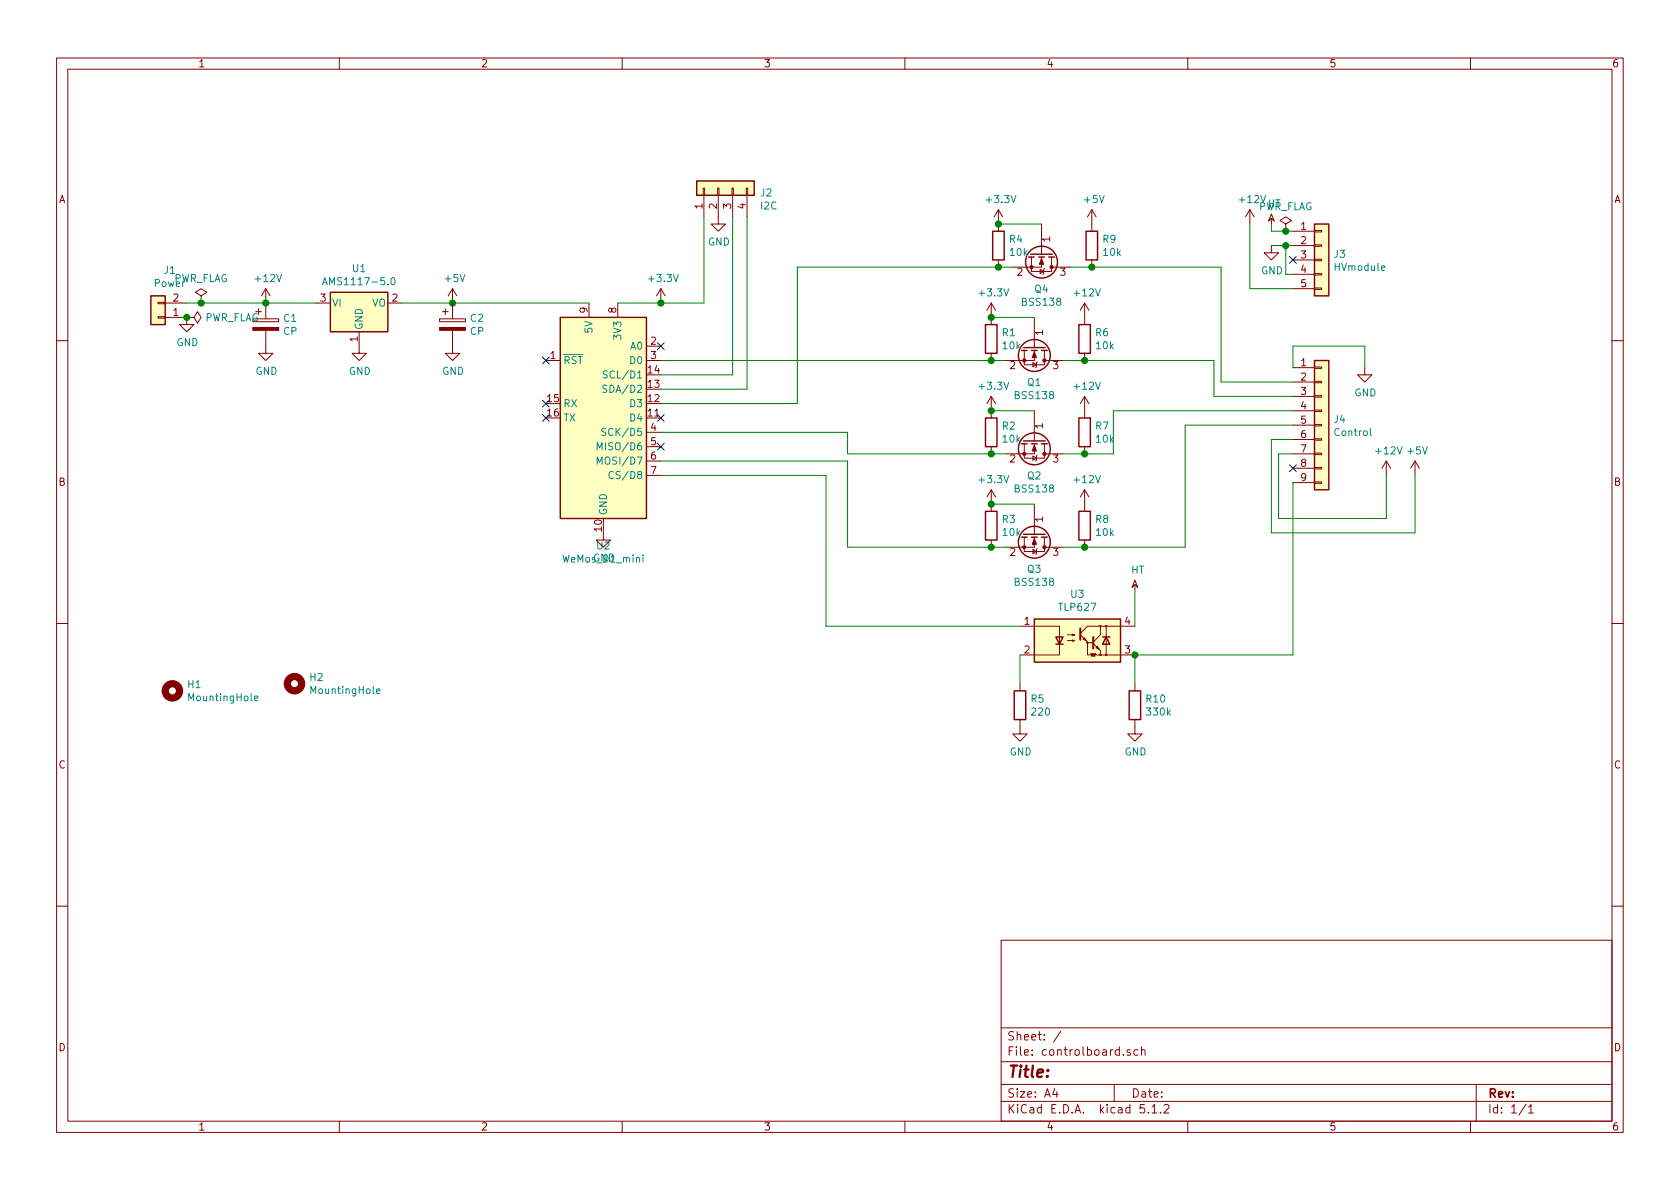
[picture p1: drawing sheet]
EESchema Schematic File Version 4
LIBS:controlboard-cache
EELAYER 29 0
EELAYER END
$Descr A4 11693 8268
encoding utf-8
Sheet 1 1
Title ""
Date ""
Rev ""
Comp ""
Comment1 ""
Comment2 ""
Comment3 ""
Comment4 ""
$EndDescr
$Comp
L MCU_Module:WeMos_D1_mini U2
U 1 1
P 4200 2900
F 0 "U2" H 4200 2011 50  0000 C CNN
F 1 "WeMos_D1_mini" H 4200 1920 50  0000 C CNN
F 2 "Module:WEMOS_D1_mini_light" H 4200 1750 50  0001 C CNN
F 3 "https://wiki.wemos.cc/products:d1:d1_mini#documentation" H 2350 1750 50  0001 C CNN
	1    4200 2900
	1    0    0    -1  
$EndComp
$Comp
L Isolator:TLP627 U3
U 1 1
P 7500 4450
F 0 "U3" H 7500 4775 50  0000 C CNN
F 1 "TLP627" H 7500 4684 50  0000 C CNN
F 2 "Package_DIP:DIP-4_W7.62mm" H 7200 4250 50  0001 L CIN
F 3 "https://toshiba.semicon-storage.com/info/docget.jsp?did=16914&prodName=TLP627" H 7500 4450 50  0001 L CNN
	1    7500 4450
	1    0    0    -1  
$EndComp
$Comp
L Regulator_Linear:AMS1117-5.0 U1
U 1 1
P 2500 2100
F 0 "U1" H 2500 2342 50  0000 C CNN
F 1 "AMS1117-5.0" H 2500 2251 50  0000 C CNN
F 2 "Package_TO_SOT_SMD:SOT-223-3_TabPin2" H 2500 2300 50  0001 C CNN
F 3 "http://www.advanced-monolithic.com/pdf/ds1117.pdf" H 2600 1850 50  0001 C CNN
	1    2500 2100
	1    0    0    -1  
$EndComp
$Comp
L Connector_Generic:Conn_01x09 J4
U 1 1
P 9200 2950
F 0 "J4" H 9280 2992 50  0000 L CNN
F 1 "Control" H 9280 2901 50  0000 L CNN
F 2 "Connector_PinHeader_2.54mm:PinHeader_1x09_P2.54mm_Vertical" H 9200 2950 50  0001 C CNN
F 3 "~" H 9200 2950 50  0001 C CNN
	1    9200 2950
	1    0    0    -1  
$EndComp
$Comp
L Connector_Generic:Conn_01x05 J3
U 1 1
P 9200 1800
F 0 "J3" H 9280 1842 50  0000 L CNN
F 1 "HVmodule" H 9280 1751 50  0000 L CNN
F 2 "Connector_PinHeader_2.54mm:PinHeader_1x05_P2.54mm_Vertical" H 9200 1800 50  0001 C CNN
F 3 "~" H 9200 1800 50  0001 C CNN
	1    9200 1800
	1    0    0    -1  
$EndComp
$Comp
L Connector_Generic:Conn_01x04 J2
U 1 1
P 5000 1300
F 0 "J2" V 4964 1012 50  0000 R CNN
F 1 "I2C" V 4873 1012 50  0000 R CNN
F 2 "Connector_PinHeader_2.54mm:PinHeader_1x04_P2.54mm_Vertical" H 5000 1300 50  0001 C CNN
F 3 "~" H 5000 1300 50  0001 C CNN
	1    5000 1300
	0    -1   -1   0   
$EndComp
Wire Wire Line
	4300 2100 4600 2100
Wire Wire Line
	4900 2100 4900 1500
Wire Wire Line
	4600 2600 5100 2600
Wire Wire Line
	5100 2600 5100 1500
Wire Wire Line
	4600 2700 5200 2700
Wire Wire Line
	5200 2700 5200 1500
$Comp
L power:GND #PWR09
U 1 1
P 5000 1500
F 0 "#PWR09" H 5000 1250 50  0001 C CNN
F 1 "GND" H 5005 1327 50  0000 C CNN
F 2 "" H 5000 1500 50  0001 C CNN
F 3 "" H 5000 1500 50  0001 C CNN
	1    5000 1500
	1    0    0    -1  
$EndComp
$Comp
L power:GND #PWR04
U 1 1
P 2500 2400
F 0 "#PWR04" H 2500 2150 50  0001 C CNN
F 1 "GND" H 2505 2227 50  0000 C CNN
F 2 "" H 2500 2400 50  0001 C CNN
F 3 "" H 2500 2400 50  0001 C CNN
	1    2500 2400
	1    0    0    -1  
$EndComp
Wire Wire Line
	2800 2100 3150 2100
$Comp
L power:+5V #PWR05
U 1 1
P 3150 2100
F 0 "#PWR05" H 3150 1950 50  0001 C CNN
F 1 "+5V" H 3165 2273 50  0000 C CNN
F 2 "" H 3150 2100 50  0001 C CNN
F 3 "" H 3150 2100 50  0001 C CNN
	1    3150 2100
	1    0    0    -1  
$EndComp
Connection ~ 3150 2100
Wire Wire Line
	3150 2100 4100 2100
$Comp
L power:+5V #PWR026
U 1 1
P 9850 3300
F 0 "#PWR026" H 9850 3150 50  0001 C CNN
F 1 "+5V" H 9865 3473 50  0000 C CNN
F 2 "" H 9850 3300 50  0001 C CNN
F 3 "" H 9850 3300 50  0001 C CNN
	1    9850 3300
	1    0    0    -1  
$EndComp
$Comp
L power:+12V #PWR025
U 1 1
P 9650 3300
F 0 "#PWR025" H 9650 3150 50  0001 C CNN
F 1 "+12V" H 9665 3473 50  0000 C CNN
F 2 "" H 9650 3300 50  0001 C CNN
F 3 "" H 9650 3300 50  0001 C CNN
	1    9650 3300
	1    0    0    -1  
$EndComp
$Comp
L power:GND #PWR024
U 1 1
P 9500 2550
F 0 "#PWR024" H 9500 2300 50  0001 C CNN
F 1 "GND" H 9505 2377 50  0000 C CNN
F 2 "" H 9500 2550 50  0001 C CNN
F 3 "" H 9500 2550 50  0001 C CNN
	1    9500 2550
	1    0    0    -1  
$EndComp
NoConn ~ 9000 1800
$Comp
L power:HT #PWR022
U 1 1
P 8850 1550
F 0 "#PWR022" H 8850 1670 50  0001 C CNN
F 1 "HT" H 8870 1693 50  0000 C CNN
F 2 "" H 8850 1550 50  0001 C CNN
F 3 "" H 8850 1550 50  0001 C CNN
	1    8850 1550
	1    0    0    -1  
$EndComp
$Comp
L power:+12V #PWR021
U 1 1
P 8700 1550
F 0 "#PWR021" H 8700 1400 50  0001 C CNN
F 1 "+12V" H 8715 1723 50  0000 C CNN
F 2 "" H 8700 1550 50  0001 C CNN
F 3 "" H 8700 1550 50  0001 C CNN
	1    8700 1550
	1    0    0    -1  
$EndComp
Wire Wire Line
	8850 1550 8850 1600
Wire Wire Line
	8850 1600 8950 1600
Wire Wire Line
	9000 2000 8700 2000
Wire Wire Line
	8700 2000 8700 1550
$Comp
L power:GND #PWR023
U 1 1
P 8850 1700
F 0 "#PWR023" H 8850 1450 50  0001 C CNN
F 1 "GND" H 8855 1527 50  0000 C CNN
F 2 "" H 8850 1700 50  0001 C CNN
F 3 "" H 8850 1700 50  0001 C CNN
	1    8850 1700
	1    0    0    -1  
$EndComp
Wire Wire Line
	8850 1700 8950 1700
Wire Wire Line
	9000 1900 8950 1900
Wire Wire Line
	8950 1900 8950 1700
Connection ~ 8950 1700
Wire Wire Line
	8950 1700 9000 1700
Wire Wire Line
	9000 3150 8900 3150
Wire Wire Line
	8900 3150 8900 3600
Wire Wire Line
	8900 3600 9650 3600
Wire Wire Line
	9650 3600 9650 3300
Wire Wire Line
	9000 3050 8850 3050
Wire Wire Line
	8850 3050 8850 3700
Wire Wire Line
	8850 3700 9850 3700
Wire Wire Line
	9850 3700 9850 3300
NoConn ~ 9000 3250
Wire Wire Line
	9000 2550 9000 2400
Wire Wire Line
	9000 2400 9500 2400
Wire Wire Line
	9500 2400 9500 2550
$Comp
L power:+3.3V #PWR08
U 1 1
P 4600 2100
F 0 "#PWR08" H 4600 1950 50  0001 C CNN
F 1 "+3.3V" H 4615 2273 50  0000 C CNN
F 2 "" H 4600 2100 50  0001 C CNN
F 3 "" H 4600 2100 50  0001 C CNN
	1    4600 2100
	1    0    0    -1  
$EndComp
Connection ~ 4600 2100
Wire Wire Line
	4600 2100 4900 2100
$Comp
L Device:R R5
U 1 1
P 7100 4900
F 0 "R5" H 7170 4946 50  0000 L CNN
F 1 "220" H 7170 4855 50  0000 L CNN
F 2 "Resistor_SMD:R_0805_2012Metric_Pad1.15x1.40mm_HandSolder" V 7030 4900 50  0001 C CNN
F 3 "~" H 7100 4900 50  0001 C CNN
	1    7100 4900
	1    0    0    -1  
$EndComp
$Comp
L Device:R R10
U 1 1
P 7900 4900
F 0 "R10" H 7970 4946 50  0000 L CNN
F 1 "330k" H 7970 4855 50  0000 L CNN
F 2 "Resistor_SMD:R_0805_2012Metric_Pad1.15x1.40mm_HandSolder" V 7830 4900 50  0001 C CNN
F 3 "~" H 7900 4900 50  0001 C CNN
	1    7900 4900
	1    0    0    -1  
$EndComp
$Comp
L power:GND #PWR020
U 1 1
P 7900 5050
F 0 "#PWR020" H 7900 4800 50  0001 C CNN
F 1 "GND" H 7905 4877 50  0000 C CNN
F 2 "" H 7900 5050 50  0001 C CNN
F 3 "" H 7900 5050 50  0001 C CNN
	1    7900 5050
	1    0    0    -1  
$EndComp
$Comp
L power:GND #PWR014
U 1 1
P 7100 5050
F 0 "#PWR014" H 7100 4800 50  0001 C CNN
F 1 "GND" H 7105 4877 50  0000 C CNN
F 2 "" H 7100 5050 50  0001 C CNN
F 3 "" H 7100 5050 50  0001 C CNN
	1    7100 5050
	1    0    0    -1  
$EndComp
$Comp
L power:HT #PWR019
U 1 1
P 7900 4100
F 0 "#PWR019" H 7900 4220 50  0001 C CNN
F 1 "HT" H 7920 4243 50  0000 C CNN
F 2 "" H 7900 4100 50  0001 C CNN
F 3 "" H 7900 4100 50  0001 C CNN
	1    7900 4100
	1    0    0    -1  
$EndComp
Wire Wire Line
	7900 4750 7900 4550
Wire Wire Line
	7900 4350 7900 4100
Wire Wire Line
	7900 4550 9000 4550
Wire Wire Line
	9000 4550 9000 3350
Connection ~ 7900 4550
Wire Wire Line
	7100 4550 7100 4750
$Comp
L Device:CP C2
U 1 1
P 3150 2250
F 0 "C2" H 3268 2296 50  0000 L CNN
F 1 "CP" H 3268 2205 50  0000 L CNN
F 2 "Capacitor_SMD:C_0805_2012Metric_Pad1.15x1.40mm_HandSolder" H 3188 2100 50  0001 C CNN
F 3 "~" H 3150 2250 50  0001 C CNN
	1    3150 2250
	1    0    0    -1  
$EndComp
$Comp
L Device:CP C1
U 1 1
P 1850 2250
F 0 "C1" H 1968 2296 50  0000 L CNN
F 1 "CP" H 1968 2205 50  0000 L CNN
F 2 "Capacitor_SMD:C_0805_2012Metric_Pad1.15x1.40mm_HandSolder" H 1888 2100 50  0001 C CNN
F 3 "~" H 1850 2250 50  0001 C CNN
	1    1850 2250
	1    0    0    -1  
$EndComp
$Comp
L power:GND #PWR06
U 1 1
P 3150 2400
F 0 "#PWR06" H 3150 2150 50  0001 C CNN
F 1 "GND" H 3155 2227 50  0000 C CNN
F 2 "" H 3150 2400 50  0001 C CNN
F 3 "" H 3150 2400 50  0001 C CNN
	1    3150 2400
	1    0    0    -1  
$EndComp
$Comp
L power:GND #PWR03
U 1 1
P 1850 2400
F 0 "#PWR03" H 1850 2150 50  0001 C CNN
F 1 "GND" H 1855 2227 50  0000 C CNN
F 2 "" H 1850 2400 50  0001 C CNN
F 3 "" H 1850 2400 50  0001 C CNN
	1    1850 2400
	1    0    0    -1  
$EndComp
$Comp
L power:+12V #PWR02
U 1 1
P 1850 2100
F 0 "#PWR02" H 1850 1950 50  0001 C CNN
F 1 "+12V" H 1865 2273 50  0000 C CNN
F 2 "" H 1850 2100 50  0001 C CNN
F 3 "" H 1850 2100 50  0001 C CNN
	1    1850 2100
	1    0    0    -1  
$EndComp
$Comp
L power:GND #PWR01
U 1 1
P 1300 2200
F 0 "#PWR01" H 1300 1950 50  0001 C CNN
F 1 "GND" H 1305 2027 50  0000 C CNN
F 2 "" H 1300 2200 50  0001 C CNN
F 3 "" H 1300 2200 50  0001 C CNN
	1    1300 2200
	1    0    0    -1  
$EndComp
Wire Wire Line
	1300 2100 1400 2100
Connection ~ 1850 2100
Wire Wire Line
	1850 2100 2200 2100
$Comp
L Connector_Generic:Conn_01x02 J1
U 1 1
P 1100 2200
F 0 "J1" H 1018 1875 50  0000 C CNN
F 1 "Power" H 1018 1966 50  0000 C CNN
F 2 "Connector_Wire:SolderWirePad_1x02_P3.81mm_Drill1mm" H 1100 2200 50  0001 C CNN
F 3 "~" H 1100 2200 50  0001 C CNN
	1    1100 2200
	-1   0    0    1   
$EndComp
$Comp
L power:PWR_FLAG #FLG02
U 1 1
P 1400 2100
F 0 "#FLG02" H 1400 2175 50  0001 C CNN
F 1 "PWR_FLAG" H 1400 2273 50  0000 C CNN
F 2 "" H 1400 2100 50  0001 C CNN
F 3 "~" H 1400 2100 50  0001 C CNN
	1    1400 2100
	1    0    0    -1  
$EndComp
Connection ~ 1400 2100
Wire Wire Line
	1400 2100 1850 2100
$Comp
L power:PWR_FLAG #FLG03
U 1 1
P 8950 1600
F 0 "#FLG03" H 8950 1675 50  0001 C CNN
F 1 "PWR_FLAG" H 8950 1773 50  0000 C CNN
F 2 "" H 8950 1600 50  0001 C CNN
F 3 "~" H 8950 1600 50  0001 C CNN
	1    8950 1600
	1    0    0    -1  
$EndComp
Connection ~ 8950 1600
Wire Wire Line
	8950 1600 9000 1600
$Comp
L power:PWR_FLAG #FLG01
U 1 1
P 1300 2200
F 0 "#FLG01" H 1300 2275 50  0001 C CNN
F 1 "PWR_FLAG" V 1300 2328 50  0000 L CNN
F 2 "" H 1300 2200 50  0001 C CNN
F 3 "~" H 1300 2200 50  0001 C CNN
	1    1300 2200
	0    1    1    0   
$EndComp
Connection ~ 1300 2200
NoConn ~ 4600 3100
NoConn ~ 4600 2900
NoConn ~ 4600 2400
NoConn ~ 3800 2900
NoConn ~ 3800 2800
NoConn ~ 3800 2500
$Comp
L power:GND #PWR07
U 1 1
P 4200 3700
F 0 "#PWR07" H 4200 3450 50  0001 C CNN
F 1 "GND" H 4205 3527 50  0000 C CNN
F 2 "" H 4200 3700 50  0001 C CNN
F 3 "" H 4200 3700 50  0001 C CNN
	1    4200 3700
	1    0    0    -1  
$EndComp
$Comp
L Transistor_FET:BSS138 Q4
U 1 1
P 7250 1750
F 0 "Q4" V 7501 1750 50  0000 C CNN
F 1 "BSS138" V 7592 1750 50  0000 C CNN
F 2 "Package_TO_SOT_SMD:SOT-23" H 7450 1675 50  0001 L CIN
F 3 "https://www.fairchildsemi.com/datasheets/BS/BSS138.pdf" H 7250 1750 50  0001 L CNN
	1    7250 1750
	0    1    1    0   
$EndComp
$Comp
L Device:R R4
U 1 1
P 6950 1700
F 0 "R4" H 7020 1746 50  0000 L CNN
F 1 "10k" H 7020 1655 50  0000 L CNN
F 2 "Resistor_SMD:R_0805_2012Metric_Pad1.15x1.40mm_HandSolder" V 6880 1700 50  0001 C CNN
F 3 "~" H 6950 1700 50  0001 C CNN
	1    6950 1700
	1    0    0    -1  
$EndComp
$Comp
L Device:R R9
U 1 1
P 7600 1700
F 0 "R9" H 7670 1746 50  0000 L CNN
F 1 "10k" H 7670 1655 50  0000 L CNN
F 2 "Resistor_SMD:R_0805_2012Metric_Pad1.15x1.40mm_HandSolder" V 7530 1700 50  0001 C CNN
F 3 "~" H 7600 1700 50  0001 C CNN
	1    7600 1700
	1    0    0    -1  
$EndComp
Wire Wire Line
	6950 1850 7050 1850
Wire Wire Line
	7450 1850 7600 1850
Wire Wire Line
	7250 1550 6950 1550
$Comp
L power:+3.3V #PWR013
U 1 1
P 6950 1550
F 0 "#PWR013" H 6950 1400 50  0001 C CNN
F 1 "+3.3V" H 6965 1723 50  0000 C CNN
F 2 "" H 6950 1550 50  0001 C CNN
F 3 "" H 6950 1550 50  0001 C CNN
	1    6950 1550
	1    0    0    -1  
$EndComp
Connection ~ 6950 1550
Wire Wire Line
	7600 1850 8500 1850
Wire Wire Line
	8500 1850 8500 2650
Wire Wire Line
	8500 2650 9000 2650
Connection ~ 7600 1850
$Comp
L Transistor_FET:BSS138 Q1
U 1 1
P 7200 2400
F 0 "Q1" V 7451 2400 50  0000 C CNN
F 1 "BSS138" V 7542 2400 50  0000 C CNN
F 2 "Package_TO_SOT_SMD:SOT-23" H 7400 2325 50  0001 L CIN
F 3 "https://www.fairchildsemi.com/datasheets/BS/BSS138.pdf" H 7200 2400 50  0001 L CNN
	1    7200 2400
	0    1    1    0   
$EndComp
$Comp
L Device:R R1
U 1 1
P 6900 2350
F 0 "R1" H 6970 2396 50  0000 L CNN
F 1 "10k" H 6970 2305 50  0000 L CNN
F 2 "Resistor_SMD:R_0805_2012Metric_Pad1.15x1.40mm_HandSolder" V 6830 2350 50  0001 C CNN
F 3 "~" H 6900 2350 50  0001 C CNN
	1    6900 2350
	1    0    0    -1  
$EndComp
$Comp
L Device:R R6
U 1 1
P 7550 2350
F 0 "R6" H 7620 2396 50  0000 L CNN
F 1 "10k" H 7620 2305 50  0000 L CNN
F 2 "Resistor_SMD:R_0805_2012Metric_Pad1.15x1.40mm_HandSolder" V 7480 2350 50  0001 C CNN
F 3 "~" H 7550 2350 50  0001 C CNN
	1    7550 2350
	1    0    0    -1  
$EndComp
Wire Wire Line
	6900 2500 7000 2500
Wire Wire Line
	7400 2500 7550 2500
Wire Wire Line
	7200 2200 6900 2200
$Comp
L power:+12V #PWR015
U 1 1
P 7550 2200
F 0 "#PWR015" H 7550 2050 50  0001 C CNN
F 1 "+12V" H 7565 2373 50  0000 C CNN
F 2 "" H 7550 2200 50  0001 C CNN
F 3 "" H 7550 2200 50  0001 C CNN
	1    7550 2200
	1    0    0    -1  
$EndComp
$Comp
L power:+3.3V #PWR010
U 1 1
P 6900 2200
F 0 "#PWR010" H 6900 2050 50  0001 C CNN
F 1 "+3.3V" H 6915 2373 50  0000 C CNN
F 2 "" H 6900 2200 50  0001 C CNN
F 3 "" H 6900 2200 50  0001 C CNN
	1    6900 2200
	1    0    0    -1  
$EndComp
Connection ~ 6900 2200
$Comp
L Transistor_FET:BSS138 Q2
U 1 1
P 7200 3050
F 0 "Q2" V 7451 3050 50  0000 C CNN
F 1 "BSS138" V 7542 3050 50  0000 C CNN
F 2 "Package_TO_SOT_SMD:SOT-23" H 7400 2975 50  0001 L CIN
F 3 "https://www.fairchildsemi.com/datasheets/BS/BSS138.pdf" H 7200 3050 50  0001 L CNN
	1    7200 3050
	0    1    1    0   
$EndComp
$Comp
L Device:R R2
U 1 1
P 6900 3000
F 0 "R2" H 6970 3046 50  0000 L CNN
F 1 "10k" H 6970 2955 50  0000 L CNN
F 2 "Resistor_SMD:R_0805_2012Metric_Pad1.15x1.40mm_HandSolder" V 6830 3000 50  0001 C CNN
F 3 "~" H 6900 3000 50  0001 C CNN
	1    6900 3000
	1    0    0    -1  
$EndComp
$Comp
L Device:R R7
U 1 1
P 7550 3000
F 0 "R7" H 7620 3046 50  0000 L CNN
F 1 "10k" H 7620 2955 50  0000 L CNN
F 2 "Resistor_SMD:R_0805_2012Metric_Pad1.15x1.40mm_HandSolder" V 7480 3000 50  0001 C CNN
F 3 "~" H 7550 3000 50  0001 C CNN
	1    7550 3000
	1    0    0    -1  
$EndComp
Wire Wire Line
	6900 3150 7000 3150
Wire Wire Line
	7400 3150 7550 3150
Wire Wire Line
	7200 2850 6900 2850
$Comp
L power:+12V #PWR016
U 1 1
P 7550 2850
F 0 "#PWR016" H 7550 2700 50  0001 C CNN
F 1 "+12V" H 7565 3023 50  0000 C CNN
F 2 "" H 7550 2850 50  0001 C CNN
F 3 "" H 7550 2850 50  0001 C CNN
	1    7550 2850
	1    0    0    -1  
$EndComp
$Comp
L power:+3.3V #PWR011
U 1 1
P 6900 2850
F 0 "#PWR011" H 6900 2700 50  0001 C CNN
F 1 "+3.3V" H 6915 3023 50  0000 C CNN
F 2 "" H 6900 2850 50  0001 C CNN
F 3 "" H 6900 2850 50  0001 C CNN
	1    6900 2850
	1    0    0    -1  
$EndComp
Connection ~ 6900 2850
$Comp
L Transistor_FET:BSS138 Q3
U 1 1
P 7200 3700
F 0 "Q3" V 7451 3700 50  0000 C CNN
F 1 "BSS138" V 7542 3700 50  0000 C CNN
F 2 "Package_TO_SOT_SMD:SOT-23" H 7400 3625 50  0001 L CIN
F 3 "https://www.fairchildsemi.com/datasheets/BS/BSS138.pdf" H 7200 3700 50  0001 L CNN
	1    7200 3700
	0    1    1    0   
$EndComp
$Comp
L Device:R R3
U 1 1
P 6900 3650
F 0 "R3" H 6970 3696 50  0000 L CNN
F 1 "10k" H 6970 3605 50  0000 L CNN
F 2 "Resistor_SMD:R_0805_2012Metric_Pad1.15x1.40mm_HandSolder" V 6830 3650 50  0001 C CNN
F 3 "~" H 6900 3650 50  0001 C CNN
	1    6900 3650
	1    0    0    -1  
$EndComp
$Comp
L Device:R R8
U 1 1
P 7550 3650
F 0 "R8" H 7620 3696 50  0000 L CNN
F 1 "10k" H 7620 3605 50  0000 L CNN
F 2 "Resistor_SMD:R_0805_2012Metric_Pad1.15x1.40mm_HandSolder" V 7480 3650 50  0001 C CNN
F 3 "~" H 7550 3650 50  0001 C CNN
	1    7550 3650
	1    0    0    -1  
$EndComp
Wire Wire Line
	6900 3800 7000 3800
Wire Wire Line
	7400 3800 7550 3800
Wire Wire Line
	7200 3500 6900 3500
$Comp
L power:+12V #PWR017
U 1 1
P 7550 3500
F 0 "#PWR017" H 7550 3350 50  0001 C CNN
F 1 "+12V" H 7565 3673 50  0000 C CNN
F 2 "" H 7550 3500 50  0001 C CNN
F 3 "" H 7550 3500 50  0001 C CNN
	1    7550 3500
	1    0    0    -1  
$EndComp
$Comp
L power:+3.3V #PWR012
U 1 1
P 6900 3500
F 0 "#PWR012" H 6900 3350 50  0001 C CNN
F 1 "+3.3V" H 6915 3673 50  0000 C CNN
F 2 "" H 6900 3500 50  0001 C CNN
F 3 "" H 6900 3500 50  0001 C CNN
	1    6900 3500
	1    0    0    -1  
$EndComp
Connection ~ 6900 3500
$Comp
L power:+5V #PWR018
U 1 1
P 7600 1550
F 0 "#PWR018" H 7600 1400 50  0001 C CNN
F 1 "+5V" H 7615 1723 50  0000 C CNN
F 2 "" H 7600 1550 50  0001 C CNN
F 3 "" H 7600 1550 50  0001 C CNN
	1    7600 1550
	1    0    0    -1  
$EndComp
Wire Wire Line
	7550 2500 8450 2500
Wire Wire Line
	8450 2500 8450 2750
Wire Wire Line
	8450 2750 9000 2750
Connection ~ 7550 2500
Wire Wire Line
	9000 2850 7750 2850
Wire Wire Line
	7750 2850 7750 3150
Wire Wire Line
	7750 3150 7550 3150
Connection ~ 7550 3150
Wire Wire Line
	8250 3800 8250 2950
Wire Wire Line
	8250 2950 9000 2950
Wire Wire Line
	7550 3800 8250 3800
Connection ~ 7550 3800
Wire Wire Line
	4600 2800 5550 2800
Wire Wire Line
	5550 2800 5550 1850
Wire Wire Line
	5550 1850 6950 1850
Connection ~ 6950 1850
Wire Wire Line
	6900 2500 4600 2500
Connection ~ 6900 2500
Wire Wire Line
	6900 3150 5900 3150
Wire Wire Line
	5900 3150 5900 3000
Wire Wire Line
	5900 3000 4600 3000
Connection ~ 6900 3150
Connection ~ 6900 3800
Wire Wire Line
	6900 3800 5900 3800
Wire Wire Line
	5900 3800 5900 3200
Wire Wire Line
	5900 3200 4600 3200
Wire Wire Line
	4600 3300 5750 3300
Wire Wire Line
	5750 3300 5750 4350
Wire Wire Line
	5750 4350 7100 4350
$Comp
L Mechanical:MountingHole H1
U 1 1
P 1200 4800
F 0 "H1" H 1300 4846 50  0000 L CNN
F 1 "MountingHole" H 1300 4755 50  0000 L CNN
F 2 "MountingHole:MountingHole_3.2mm_M3_DIN965" H 1200 4800 50  0001 C CNN
F 3 "~" H 1200 4800 50  0001 C CNN
	1    1200 4800
	1    0    0    -1  
$EndComp
$Comp
L Mechanical:MountingHole H2
U 1 1
P 2050 4750
F 0 "H2" H 2150 4796 50  0000 L CNN
F 1 "MountingHole" H 2150 4705 50  0000 L CNN
F 2 "MountingHole:MountingHole_3.2mm_M3_DIN965" H 2050 4750 50  0001 C CNN
F 3 "~" H 2050 4750 50  0001 C CNN
	1    2050 4750
	1    0    0    -1  
$EndComp
$EndSCHEMATC
